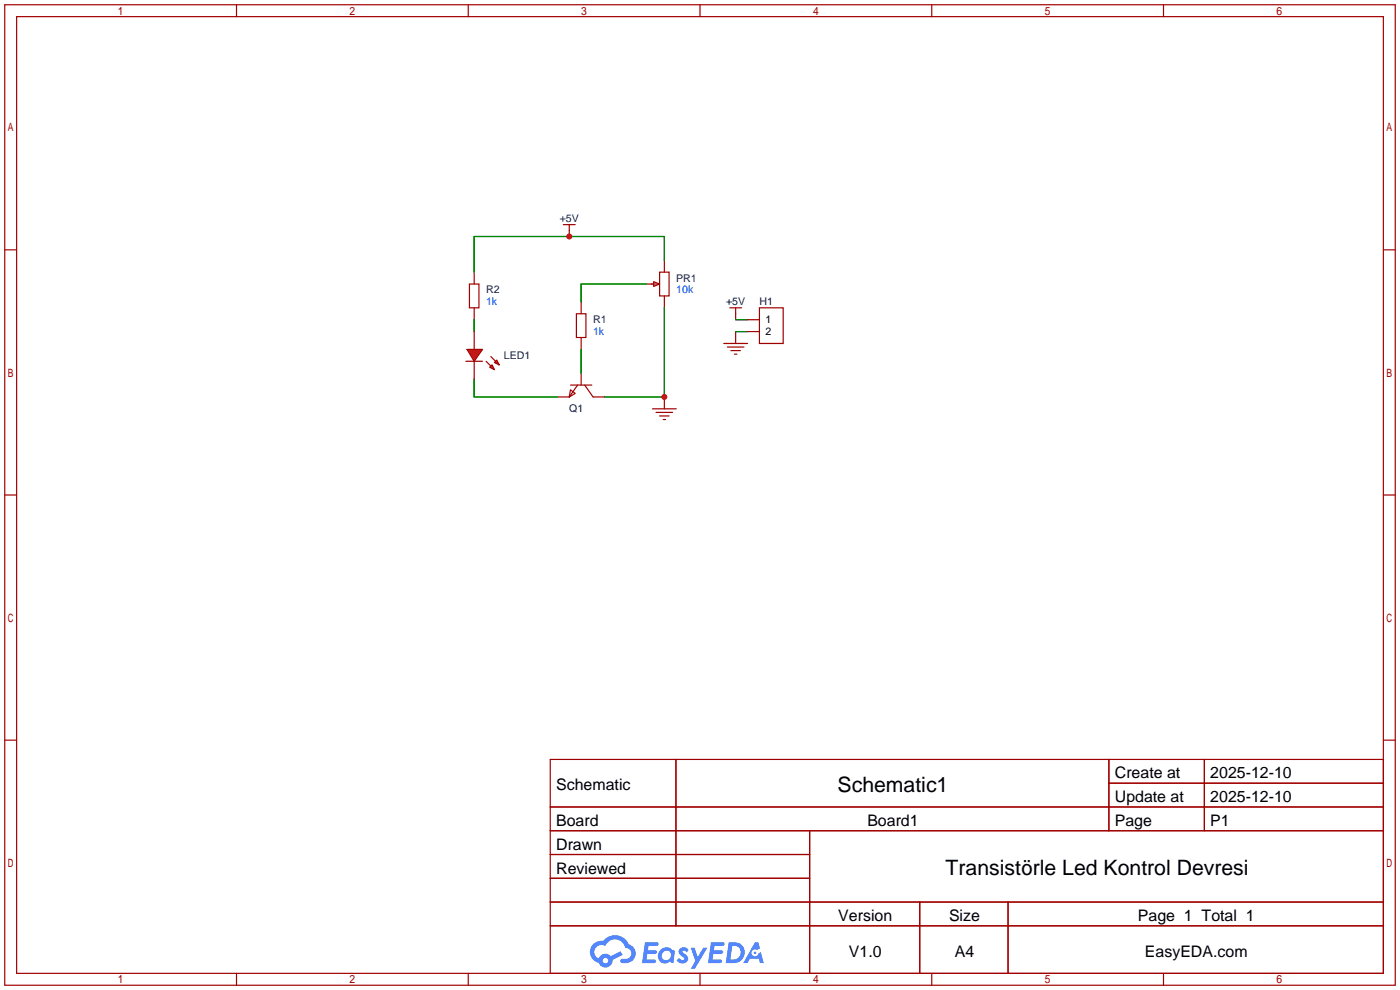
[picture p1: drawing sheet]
<svg xmlns="http://www.w3.org/2000/svg" width="299mm" height="212mm" viewBox="0 0 299 212" stroke-linecap="round" stroke-linejoin="round" font-family="sans-serif">
<g fill="none" stroke="#a10000" stroke-width=".25">
<path d="M1 1h297.2v209.6h-297.2zM3.6 3.6h292.1v204.4h-292.1zM50.5 1v2.6M100.1 1v2.6M149.6 1v2.6M199.1 1v2.6M248.7 1v2.6M1 53.4h2.6M295.7 53.4h2.5M1 105.8h2.6M295.7 105.8h2.5M1 158.2h2.6"/>
<path d="M295.7 158.2h2.5M117.6 162.3h178.1v45.7h-178.1zM117.6 172.5h178.1M117.6 177.5h178.1M144.5 162.3v35.6M173 177.5v30.5M237 162.3v15.2M237 167.4h58.7M257.4 162.3v15.2M117.6 182.6h55.4M117.6 192.8h178.1M117.6 187.7h55.4"/>
<path d="M117.6 197.9h178.1M196.6 192.8v15.2M215.4 192.8v15.2M50.5 208v2.6M100.1 208v2.6M149.6 208v2.6M199.1 208v2.6M248.7 208v2.6"/>
</g>
<g fill="#5487ff">
<path d="M145.3 202.7a1.3 1.3 0 0 1 1.9 .3l-.4 .6a.54 .54 0 0 0-.9-.2l.1 .2a1.34 1.34 0 0 1 .9 1.8 1.47 1.47 0 0 1-2.3-.1l.5-.6 .8 .5a.31 .31 0 0 0 .4-.3 .31 .31 0 0 0-.3-.4 1.12 1.12 0 0 1-.7-1.8z"/>
<path d="M147.6 202.5h.9l.6 2 1.2-2h.9l-2.7 4.6h-.9l1-1.7z"/>
<path d="M137.8 201.4h1.7a1.31 1.31 0 0 1 1.2 .2 .4 .4 0 0 1-.3 .5l-1.8 .1-.1 .9h1.6a.4 .4 0 0 1 .4 .4 .4 .4 0 0 1-.5 .4h-1.6l-.2 1.2h1.4a.46 .46 0 0 1 .5 0 .46 .46 0 0 1 .1 .5l-.4 .2h-2.6z"/>
<path d="M151.9 201.4h1.7a1.32 1.32 0 0 1 1.2 .2 .39 .39 0 0 1-.3 .5l-1.8 .1-.1 .9h1.6a.4 .4 0 0 1 .4 .4 .4 .4 0 0 1-.4 .4h-1.7l-.2 1.2h1.4a.46 .46 0 0 1 .5 0 .46 .46 0 0 1 .1 .5l-.4 .2h-2.6z"/>
<path d="M161.3 201.4h.8l.3 1.3-.6 .4a.75 .75 0 0 0-1.1 .3 .75 .75 0 0 0 .5 1 .75 .75 0 0 0 .9-.7l.5-.2 .6 2.3h-.8l-.3-.9h-1.8l-.5 .9h-1z"/>
<path d="M155.7 201.4l-.6 4.4h1.5a2.27 2.27 0 0 0 2.6-2.2 2.27 2.27 0 0 0-2.7-2.2zM156.5 202.1a1.5 1.5 0 0 1 1.8 1.6 1.5 1.5 0 0 1-1.9 1.4h-.3z"/>
<path d="M141.2 203a1.6 1.6 0 0 0-.3 2.3 1.6 1.6 0 0 0 2.3 .2l.7 .3 .3-2.4-.1-.3-.5-.1a1.58 1.58 0 0 0-2.4 0zM141.8 203.5a.98 .98 0 0 1 1.6 .4 .98 .98 0 0 1-1.1 1.3 .94 .94 0 0 1-.9-.7 .94 .94 0 0 1 .4-1z"/>
<path d="M126.8 201.8a2.37 2.37 0 0 0 1.1 4 1.54 1.54 0 0 0 1.8 1 1.54 1.54 0 0 0 1.2-1.6l2.2-1.1-.5-.8-2 1a1.57 1.57 0 0 0-2.7 .5 1.5 1.5 0 0 1-.7-2.1 1.5 1.5 0 0 1 2.2-.5 2.23 2.23 0 0 1 2.3-1.4 2.23 2.23 0 0 1 2 1.8 1.16 1.16 0 0 1 1.2 1.1 1.16 1.16 0 0 1-1.1 1.2h-.7a.47 .47 0 0 0-.5 .4 .47 .47 0 0 0 .4 .5 2.17 2.17 0 0 0 2.5-.9 2.17 2.17 0 0 0-.3-2.7l-.8-.4a3.2 3.2 0 0 0-5.5-.7l-1.1 .1zM128.8 205.3a.6 .6 0 0 1 1.2 0 .6 .6 0 0 1-1.2 0z"/>
<circle cx="161.4" cy="203.6" r=".28"/>
</g>
<g fill="none" stroke="#a10000" stroke-width=".25">
<path d="M101.3 58.2v2.5M120.4 48h2.5M121.7 48v2.5M141 58.2h2v5h-2zM142 55.6v2.6M99.6 77.2h3.5M100.3 60.7h2.1v5.1h-2.1zM101.3 65.8v2.5M101.3 70.9v3.8M101.3 77.2v3.8M123.2 67.1h2v5h-2zM124.2 64.5v2.6"/>
<path d="M124.2 72.1v2.6M124.2 79.8v2.5M138.2 60.7h2.5M139.7 60.2l1.3 .5-1.3 .5zM142 63.2v2.6M154.7 73.4h5.1M155.4 74.2h3.6M156 65.8h2.5M156.2 74.9h2M157 75.7h.5M157.2 65.8v2.5M157.2 70.9v2.5"/>
<path d="M159.8 68.3h2.5M159.8 70.9h2.5M162.3 65.8h5.1v7.6h-5.1zM119.1 84.8h2.6M121.9 83.3l1 .8-1.2 .7zM121.9 82.3h4.6M123.4 82.3l-1.7 2.5M125 82.3l1.7 2.5h2.6M139.4 87.4h5.1M140.2 88.1h3.6M141 88.9h2M141.7 89.7h.5"/>
<path d="M142 84.8v2.6"/>
</g>
<path d="M142 55.6v-5.1h-40.7v7.7M101.3 68.3v2.6M124.2 74.7v5.1M138.2 60.7h-14v3.8M142 65.8v19h-12.7M157.2 68.3h2.6M157.2 70.9h2.6M101.3 81v3.8h17.8" fill="none" stroke="#008700" stroke-width=".25"/>
<g fill="#f00" stroke="#a10000" stroke-width=".25">
<path d="M99.8 74.7h3.3l-1.8 2.5z"/>
<path d="M105.7 77.5l.5-.5 .5 1z"/>
<path d="M105.2 78l.5 1-1.1-.5z"/>
</g>
<path d="M103.9 77.2l1 1M104.9 76.2l1 1" fill="none" stroke="#a10000" stroke-width=".25"/>
<g fill="#c00">
<circle cx="142" cy="84.8" r=".63"/>
<circle cx="121.7" cy="50.5" r=".63"/>
</g>
<g font-size="4.5">
<text x="179" y="169.2">Schematic1</text>
<text x="202.1" y="187">Transistörle Led Kontrol Devresi</text>
</g>
<g font-size="3.4">
<text x="238.3" y="166.4">Create at</text>
<text x="258.7" y="166.4">2025-12-10</text>
<text x="118.9" y="168.9">Schematic</text>
<text x="238.3" y="171.4">Update at</text>
<text x="258.7" y="171.4">2025-12-10</text>
<text x="118.9" y="176.5">Board</text>
<text x="185.4" y="176.5">Board1</text>
<text x="238.3" y="176.5">Page</text>
<text x="258.7" y="176.5">P1</text>
<text x="118.9" y="181.6">Drawn</text>
<text x="118.9" y="186.7">Reviewed</text>
<text x="179.2" y="196.8">Version</text>
<text x="202.8" y="196.8">Size</text>
<text x="243.2" y="196.8">Page 1 Total 1</text>
<text x="181.4" y="204.5">V1.0</text>
<text x="204.1" y="204.5">A4</text>
<text x="244.7" y="204.5">EasyEDA.com</text>
</g>
<g font-size="2.3" fill="#000080">
<text x="119.6" y="47.5">+5V</text>
<text x="103.9" y="62.7">R2</text>
<text x="144.5" y="60.2">PR1</text>
<text x="155.2" y="65.2">+5V</text>
<text x="162.3" y="65.2">H1</text>
<text x="126.7" y="69.1">R1</text>
<text x="107.7" y="76.7">LED1</text>
<text x="121.7" y="88.1">Q1</text>
</g>
<g font-size="2.3" fill="#00f">
<text x="103.9" y="65.2">1k</text>
<text x="144.5" y="62.7">10k</text>
<text x="126.7" y="71.6">1k</text>
</g>
<g font-size="2.3">
<text x="163.6" y="69">1</text>
<text x="163.6" y="71.6">2</text>
</g>
</svg>
